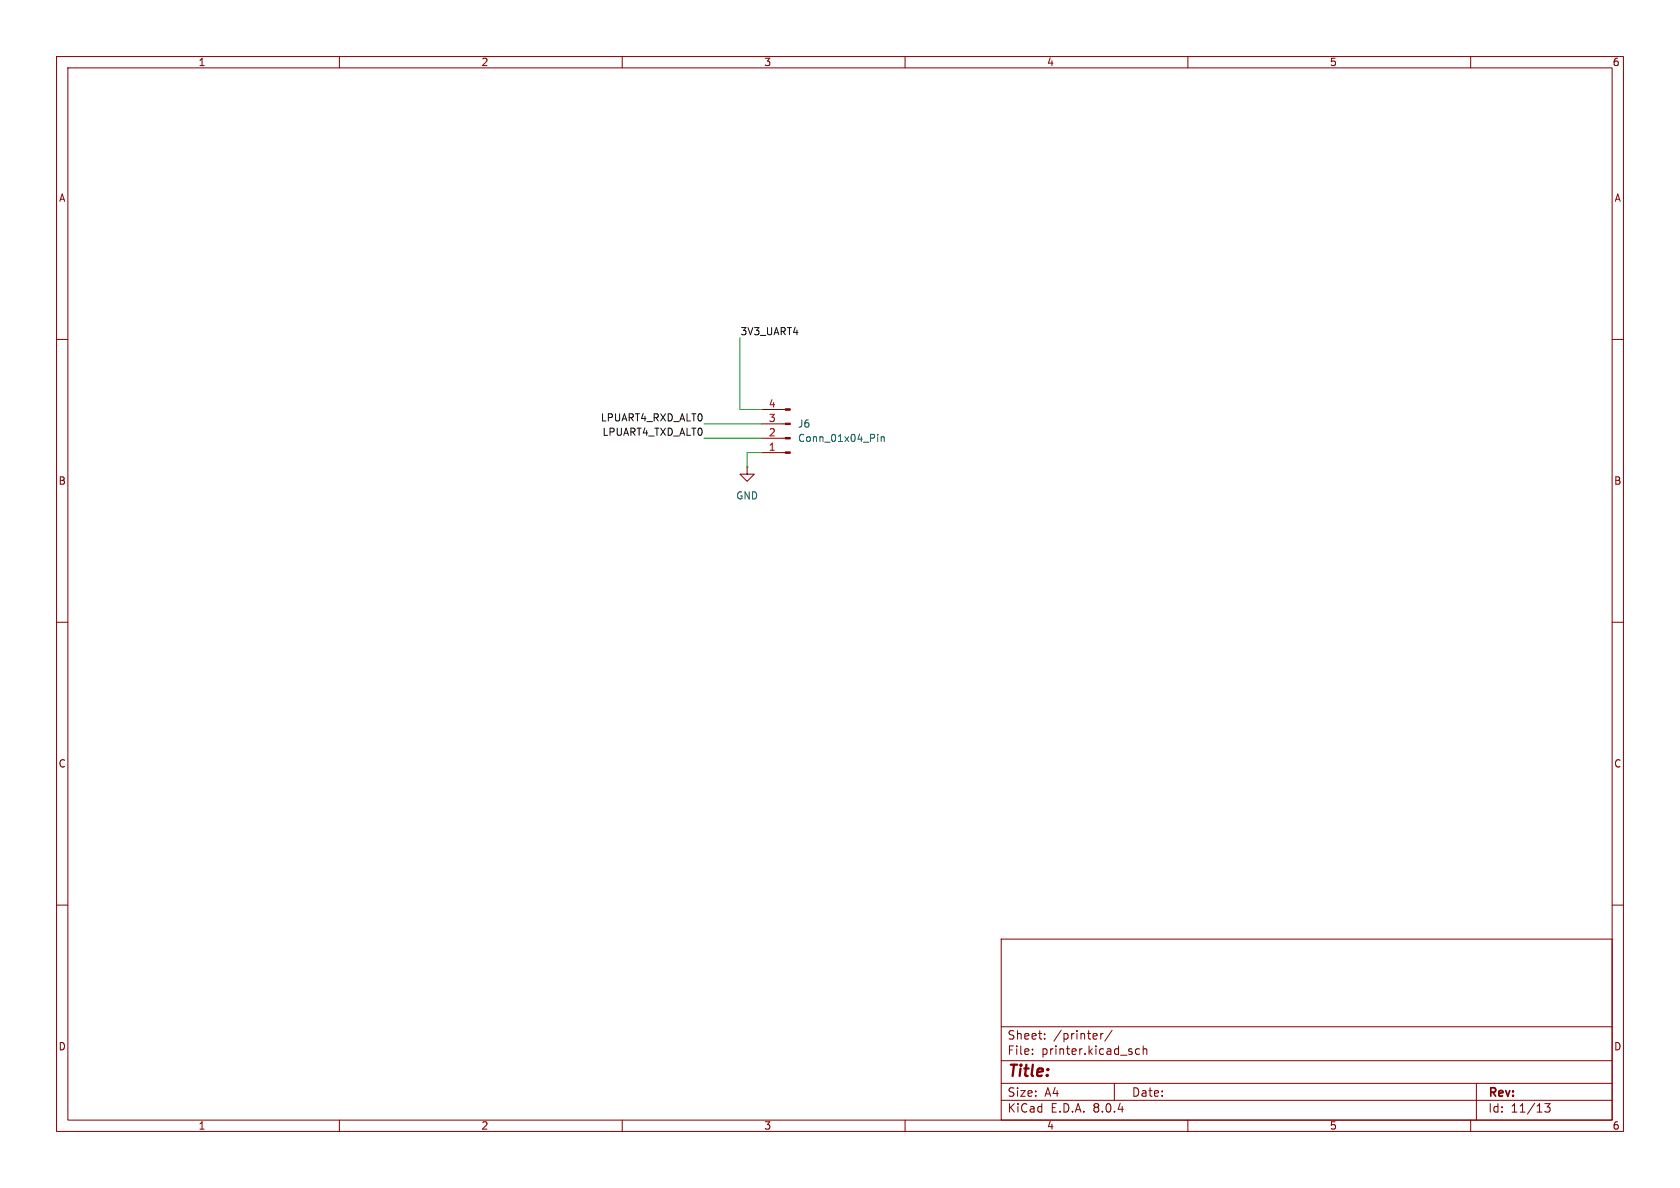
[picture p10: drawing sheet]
<svg xmlns="http://www.w3.org/2000/svg" width="297mm" height="210mm" viewBox="0 0 297 210" stroke-linecap="round" stroke-linejoin="round" font-family="sans-serif">
<g fill="none" stroke="#840000" stroke-width=".18">
<path d="M10 10h277v190h-277zM12 12h273v186h-273zM60 10v2M110 10v2M160 10v2M210 10v2M260 10v2M10 60h2M285 60h2M134.6 72.4h4.2M134.6 74.9h4.2M134.6 77.5h4.2"/>
<path d="M132.1 82.6v1.2h1.2l-1.2 1.3-1.3-1.3h1.3M132.1 82.6h.1M134.6 80h4.2M10 110h2M285 110h2M10 160h2M285 160h2M177 166h108v32h-108zM60 198v2M110 198v2M160 198v2M177 194.5h108"/>
<path d="M177 191.5h108M177 187.5h108M177 181.5h108M182.5 186.3v.1M182.5 185.5v.1M184.7 183.6v.1M184.7 182.8v.1M194.6 182.7v1M195 182.7l-.3 .1-.1 .2M196.6 182.1l-1.3 2M197 191.5v3M201.5 185.5l-.5-.1-.3 .3v.4l.2 .2h.6"/>
<path d="M202.1 185.5l.2-.1 .4 .1v.9M202.1 184.9v1.5M210 198v2M260 198v2M261 191.5v6.5M273.1 195.1h.9l-.5 .6 .5 .1v.7l-.3 .1h-.4l-.2-.1"/>
</g>
<g fill="#840000" stroke="#840000" stroke-width=".18">
<path d="M138.8 72.3h.9v.2h-.9z"/>
<path d="M138.8 74.8h.9v.3h-.9z"/>
<path d="M138.8 77.3h.9v.3h-.9z"/>
<path d="M138.8 79.9h.9v.2h-.9z"/>
</g>
<path d="M155.2 76.8v.1M155.2 77.2v.8M155.8 77.2v.8M155.8 77.3l.2-.1 .3 .1v.7" fill="none" stroke="#006464" stroke-width=".18"/>
<path d="M130.8 59.7v12.7h3.8M124.5 74.9h10.1M124.5 77.5h10.1M134.6 80h-2.5v2.6" fill="none" stroke="#009600" stroke-width=".18"/>
<text font-size="2.8" fill="#840000" x="178" y="190.9">Title:</text>
<g font-size="2.1" fill="#840000">
<text x="178" y="184">Sheet:</text>
<text x="186.2" y="184">/printer/</text>
<text x="178" y="186.7">File:</text>
<text x="184.1" y="186.7">printer.kicad_sch</text>
<text x="178" y="196.9">KiCad</text>
<text x="178" y="194.1">Size:</text>
<text x="184.7" y="194.1">A4</text>
<text x="185.7" y="196.9">E.D.A.</text>
<text x="193.3" y="196.9">8.0.4</text>
<text x="200" y="194.1">Date:</text>
<text x="263" y="194.3">Rev:</text>
<text x="263" y="196.9">Id:</text>
<text x="267.1" y="196.9">11/13</text>
</g>
<g font-size="1.8" fill="#840000">
<text x="35" y="11.9">1</text>
<text x="85" y="11.9">2</text>
<text x="135" y="11.9">3</text>
<text x="185" y="11.9">4</text>
<text x="235" y="11.9">5</text>
<text x="285" y="11.9">6</text>
<text x="10.3" y="35.9">A</text>
<text x="285.3" y="35.9">A</text>
<text x="10.3" y="85.9">B</text>
<text x="285.3" y="85.9">B</text>
<text x="10.3" y="135.9">C</text>
<text x="285.3" y="135.9">C</text>
<text x="10.3" y="185.9">D</text>
<text x="285.3" y="185.9">D</text>
<text x="35" y="199.9">1</text>
<text x="85" y="199.9">2</text>
<text x="135" y="199.9">3</text>
<text x="185" y="199.9">4</text>
<text x="235" y="199.9">5</text>
<text x="285" y="199.9">6</text>
</g>
<g font-size="1.8" fill="#0f0f0f">
<text x="130.8" y="59.3">3V3_UART4</text>
<text x="106.1" y="74.6">LPUART4_RXD_ALT0</text>
<text x="106.4" y="77.1">LPUART4_TXD_ALT0</text>
</g>
<g font-size="1.8" fill="#a90000">
<text x="135.8" y="77.2">2</text>
<text x="135.8" y="74.7">3</text>
<text x="135.8" y="72.1">4</text>
<text x="135.8" y="79.8">1</text>
</g>
<g font-size="1.8" fill="#006464">
<text x="141" y="75.8">J6</text>
<text x="141" y="78.3">Conn_01x04_Pin</text>
<text x="130" y="88.5">GND</text>
</g>
</svg>
